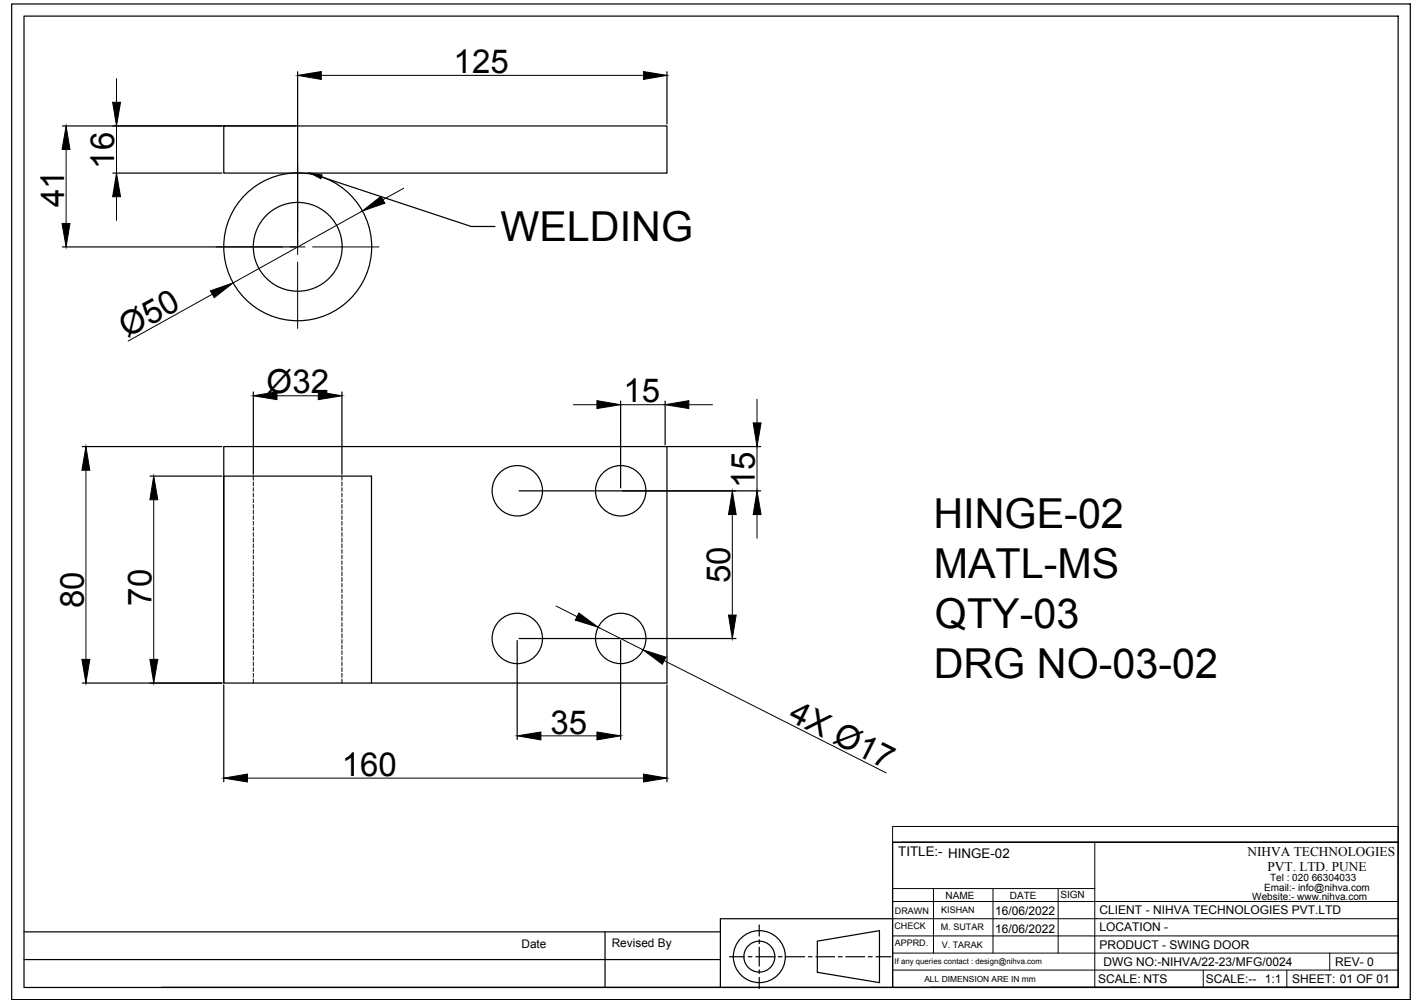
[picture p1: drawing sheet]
<svg xmlns="http://www.w3.org/2000/svg" width="297mm" height="210mm" viewBox="0 0 297 210" stroke-linecap="round" stroke-linejoin="round" font-family="sans-serif">
<!-- layer: 0 -->
<g fill="none" stroke="#000" stroke-width=".25">
<path d="M2.4 .8h292.6v208.4h-292.6zM5 3.4h287.5v203.3h-287.5zM62.3 15v36.3M139.5 15v10.9M13.1 26.4h48.8M23.6 36.2h22.8M46.8 26.4h92.7v9.8h-92.7zM67.3 37l31.3 10.4h4.9M13.1 51.7h48.8M17.2 93.5h29.2M31.4 99.6h15M53 82v17.3"/>
<path d="M71.5 82v17.3M129.8 83.9v18.2M139.1 83.9v9.2M139.5 93.5h19.6M108.6 102.7h50.5M108.2 134.1v20.7M108.6 133.6h45.4M129.8 134.1v20.7M17.2 142.9h29.2M46.8 142.9v-49.4h92.7v49.4h-92.7v-43.3h30.9v43.3M46.8 143.3v20.3M139.5 143.3v20.3"/>
<path d="M186.7 176.3h105.8v30.3h-105.8zM5 195h145.7M126.6 195v11.7M158.8 193.6v2.3M158.8 196.7v.8M158.8 198.2v4M171 197l13-2.2v10.8l-13-2.1zM186.7 192.3h-36v14.3h-116.9M5 200.8h145.7M150.7 206.6h36M152.6 200.2h3.1M156.5 200.2h.8"/>
<path d="M158.1 200.2h3.9M158.8 203v.7M158.8 204.5v2.4M162.8 200.2h.8M164.4 200.2h3.9M169.1 200.2h.8M170.7 200.2h3.9M175.4 200.2h.8M176.9 200.2h4M181.6 200.2h.8M183.2 200.2h3.2M194.7 206.6h97.8"/>
<circle cx="62.3" cy="51.7" r="15.5"/>
<circle cx="62.3" cy="51.7" r="9.3"/>
<circle cx="108.2" cy="102.7" r="5.3"/>
<circle cx="129.8" cy="102.7" r="5.3"/>
<circle cx="108.2" cy="133.6" r="5.3"/>
<circle cx="129.8" cy="133.6" r="5.3"/>
<circle cx="158.8" cy="200.2" r="5.4"/>
<circle cx="158.8" cy="200.2" r="3.2"/>
</g>
<g fill="none" stroke="#000" stroke-width=".21">
<path d="M24.4 16.5v4.9M67.2 15.8h67.4M13.8 31.3v15.5M24.4 26.4v9.8M62.3 34.7v13.8M84.4 39.4l-4.3 2.4M24.4 41.2v4.9M45.2 51.7h13.9M62.3 50.1v1.6h-1.6M62.3 54.8v13.9M63.8 51.7h-1.5v1.6M65.4 51.7h13.9"/>
<path d="M75.8 44.2l-27 15M44.4 61.6l-17.6 9.8M18 98.4v39.6M53 99.6v.9M57.9 82.8h8.7M71.5 99.6v.9M119.9 84.7h5M129.8 84.7h9.3M144.1 84.7h4.9M158.4 83.6v4.9M158.4 93.5v9.2M32.2 104.6v33.4"/>
<path d="M53 100.9v.8M53 102.1v.7M53 103.2v.8M53 104.4v.8M53 105.6v.8M53 106.8v.8M53 107.9v.8M53 109.1v.8M53 110.3v.8M53 111.4v.9M53 112.6v.8M53 113.8v.8"/>
<path d="M53 115v.8M53 116.2v.8M53 117.4v.7M53 118.5v.8M53 119.7v.8M71.5 100.9v.8M71.5 102.1v.7M71.5 103.2v.8M71.5 104.4v.8M71.5 105.6v.8M71.5 106.8v.8M71.5 107.9v.8"/>
<path d="M71.5 109.1v.8M71.5 110.3v.8M71.5 111.4v.9M71.5 112.6v.8M71.5 113.8v.8M71.5 115v.8M71.5 116.2v.8M71.5 117.4v.7M71.5 118.5v.8M71.5 119.7v.8M153.2 107.7v21M158.4 107.7v4.9"/>
<path d="M53 120.9v.8M53 122.1v.7M53 123.3v.7M53 124.4v.8M53 125.6v.8M53 126.8v.8M53 128v.8M53 129.1v.8M53 130.3v.8M53 131.5v.8M53 132.7v.8M53 133.8v.8"/>
<path d="M53 135v.8M53 136.2v.8M53 137.4v.8M53 138.5v.8M53 139.7v.8M71.5 120.9v.8M71.5 122.1v.7M71.5 123.3v.7M71.5 124.4v.8M71.5 125.6v.8M71.5 126.8v.8M71.5 128v.8"/>
<path d="M71.5 129.1v.8M71.5 130.3v.8M71.5 131.5v.8M71.5 132.7v.8M71.5 133.8v.8M71.5 135v.8M71.5 136.2v.8M71.5 137.4v.8M71.5 138.5v.8M71.5 139.7v.8M116.3 126.8l4.4 2.3M125.1 131.3l9.4 4.7"/>
<path d="M138.9 138.2l46.5 23.5M53 140.9v.8M53 142.1v.8M71.5 140.9v.8M71.5 142.1v.8M113.1 154h11.8M51.8 162.8h82.8M186.7 173h105.8v3.3h-105.8zM186.7 176.3v30.3M188.5 176.3h104M229 176.3v30.3M186.7 199.5h105.8"/>
<path d="M186.7 195.9h105.8M186.7 192.3h105.8M186.7 188.7h105.8M186.7 186h42.3M195.3 186v13.5M207.7 186v13.5M221.3 186v13.5M278.2 199.5v3.5M186.7 203h105.8M251.7 203v3.6M269.2 203v3.6"/>
</g>
<g fill="#000" stroke="#000" stroke-width=".21">
<path d="M62.3 15.8l4.9-.8v1.6zM134.6 15l4.9 .8-4.9 .8zM13.8 26.4l.8 4.9h-1.6zM23.6 21.4h1.6l-.8 5zM64.9 36.2l2.5 .4-.3 .8zM13 46.8h1.6l-.8 4.9zM24.4 36.2l.8 5h-1.6zM75.8 44.2l3.9-3.1 .8 1.4zM44 60.9l4.8-1.7-4 3.1zM18 93.5l.8 4.9h-1.7zM53 82.8l4.9-.8v1.6zM66.6 82l4.9 .8-4.9 .8z"/>
<path d="M124.9 83.8l4.9 .9-4.9 .8zM139.1 84.7l5-.9v1.7zM157.6 88.5h1.6l-.8 5zM32.2 99.6l.8 5h-1.6zM153.2 102.7l.8 5h-1.6zM158.4 102.7l.8 5h-1.6zM17.1 138h1.7l-.8 4.9zM31.4 138h1.6l-.8 4.9zM121.1 128.3l4 3-4.8-1.5zM134.5 136l4.8 1.5-.8 1.5zM152.4 128.7h1.6l-.8 4.9zM108.2 154l4.9-.8v1.6z"/>
<path d="M124.9 153.2l4.9 .8-4.9 .8zM46.8 162.8l5-.8v1.6zM134.6 162l4.9 .8-4.9 .8z"/>
</g>
<g font-size="8.6">
<text x="104.7" y="50.5">WELDING</text>
<text x="195.3" y="110.6">HINGE-02</text>
<text x="195.3" y="121">MATL-MS</text>
<text x="195.6" y="131.4">QTY-03</text>
<text x="195.3" y="141.8">DRG NO-03-02</text>
</g>
<g font-size="6.9">
<text x="94.9" y="15.3">125</text>
<text x="23.9" y="35.3" transform="rotate(-90 23.9 35.3)">16</text>
<text x="13.4" y="43.4" transform="rotate(-90 13.4 43.4)">41</text>
<text x="26.6" y="70.8" transform="rotate(-29 26.6 70.8)">Ø50</text>
<text x="55.8" y="82.2">Ø32</text>
<text x="130.4" y="84.2">15</text>
<text x="157.9" y="102.2" transform="rotate(-90 157.9 102.2)">15</text>
<text x="152.7" y="122" transform="rotate(-90 152.7 122)">50</text>
<text x="17.5" y="127.3" transform="rotate(-90 17.5 127.3)">80</text>
<text x="31.7" y="126.7" transform="rotate(-90 31.7 126.7)">70</text>
<text x="115.1" y="153.5">35</text>
<text x="164.7" y="150.6" transform="rotate(27 164.7 150.6)">4X Ø17</text>
<text x="71.5" y="162.4">160</text>
</g>
<g font-size="2.8">
<text x="187.9" y="179.2">TITLE:- HINGE-02</text>
<text x="261" y="179.1">NIHVA TECHNOLOGIES</text>
<text x="265.1" y="182.3">PVT. LTD. PUNE</text>
</g>
<g font-size="2.5">
<text x="208.1" y="191.6">16/06/2022</text>
<text x="230" y="191.3">CLIENT - NIHVA TECHNOLOGIES PVT.LTD</text>
<text x="208.2" y="195.2">16/06/2022</text>
<text x="230" y="194.9">LOCATION -</text>
<text x="109.1" y="198.5">Date</text>
<text x="128" y="198.2">Revised By</text>
<text x="230" y="198.5">PRODUCT - SWING DOOR</text>
<text x="230.9" y="202.1">DWG NO:-NIHVA/22-23/MFG/0024</text>
<text x="279.3" y="202.1">REV- 0</text>
<text x="229.7" y="205.7">SCALE: NTS</text>
<text x="252.2" y="205.7">SCALE:--</text>
<text x="264.6" y="205.7">1:1</text>
<text x="270.3" y="205.7">SHEET: 01 OF 01</text>
</g>
<g font-size="2.1">
<text x="265.7" y="184.4">Tel : 020 66304033</text>
<text x="197.8" y="188.1">NAME</text>
<text x="211.3" y="188.2">DATE</text>
<text x="221.8" y="188">SIGN</text>
<text x="261.9" y="188.4">Website:- www.nihva.com</text>
<text x="264.4" y="186.5">Email:- info@nihva.com</text>
</g>
<g font-size="1.9">
<text x="187.2" y="191.2">DRAWN</text>
<text x="196.9" y="191.1">KISHAN</text>
<text x="187.1" y="194.4">CHECK</text>
<text x="187.2" y="198">APPRD.</text>
<text x="196.8" y="194.7">M. SUTAR</text>
<text x="197" y="198.3">V. TARAK</text>
</g>
<text font-size="1.8" x="193.4" y="205.4">ALL DIMENSION ARE IN mm</text>
<text font-size="1.6" x="187.1" y="201.7">If any queries contact : design@nihva.com</text>
</svg>
